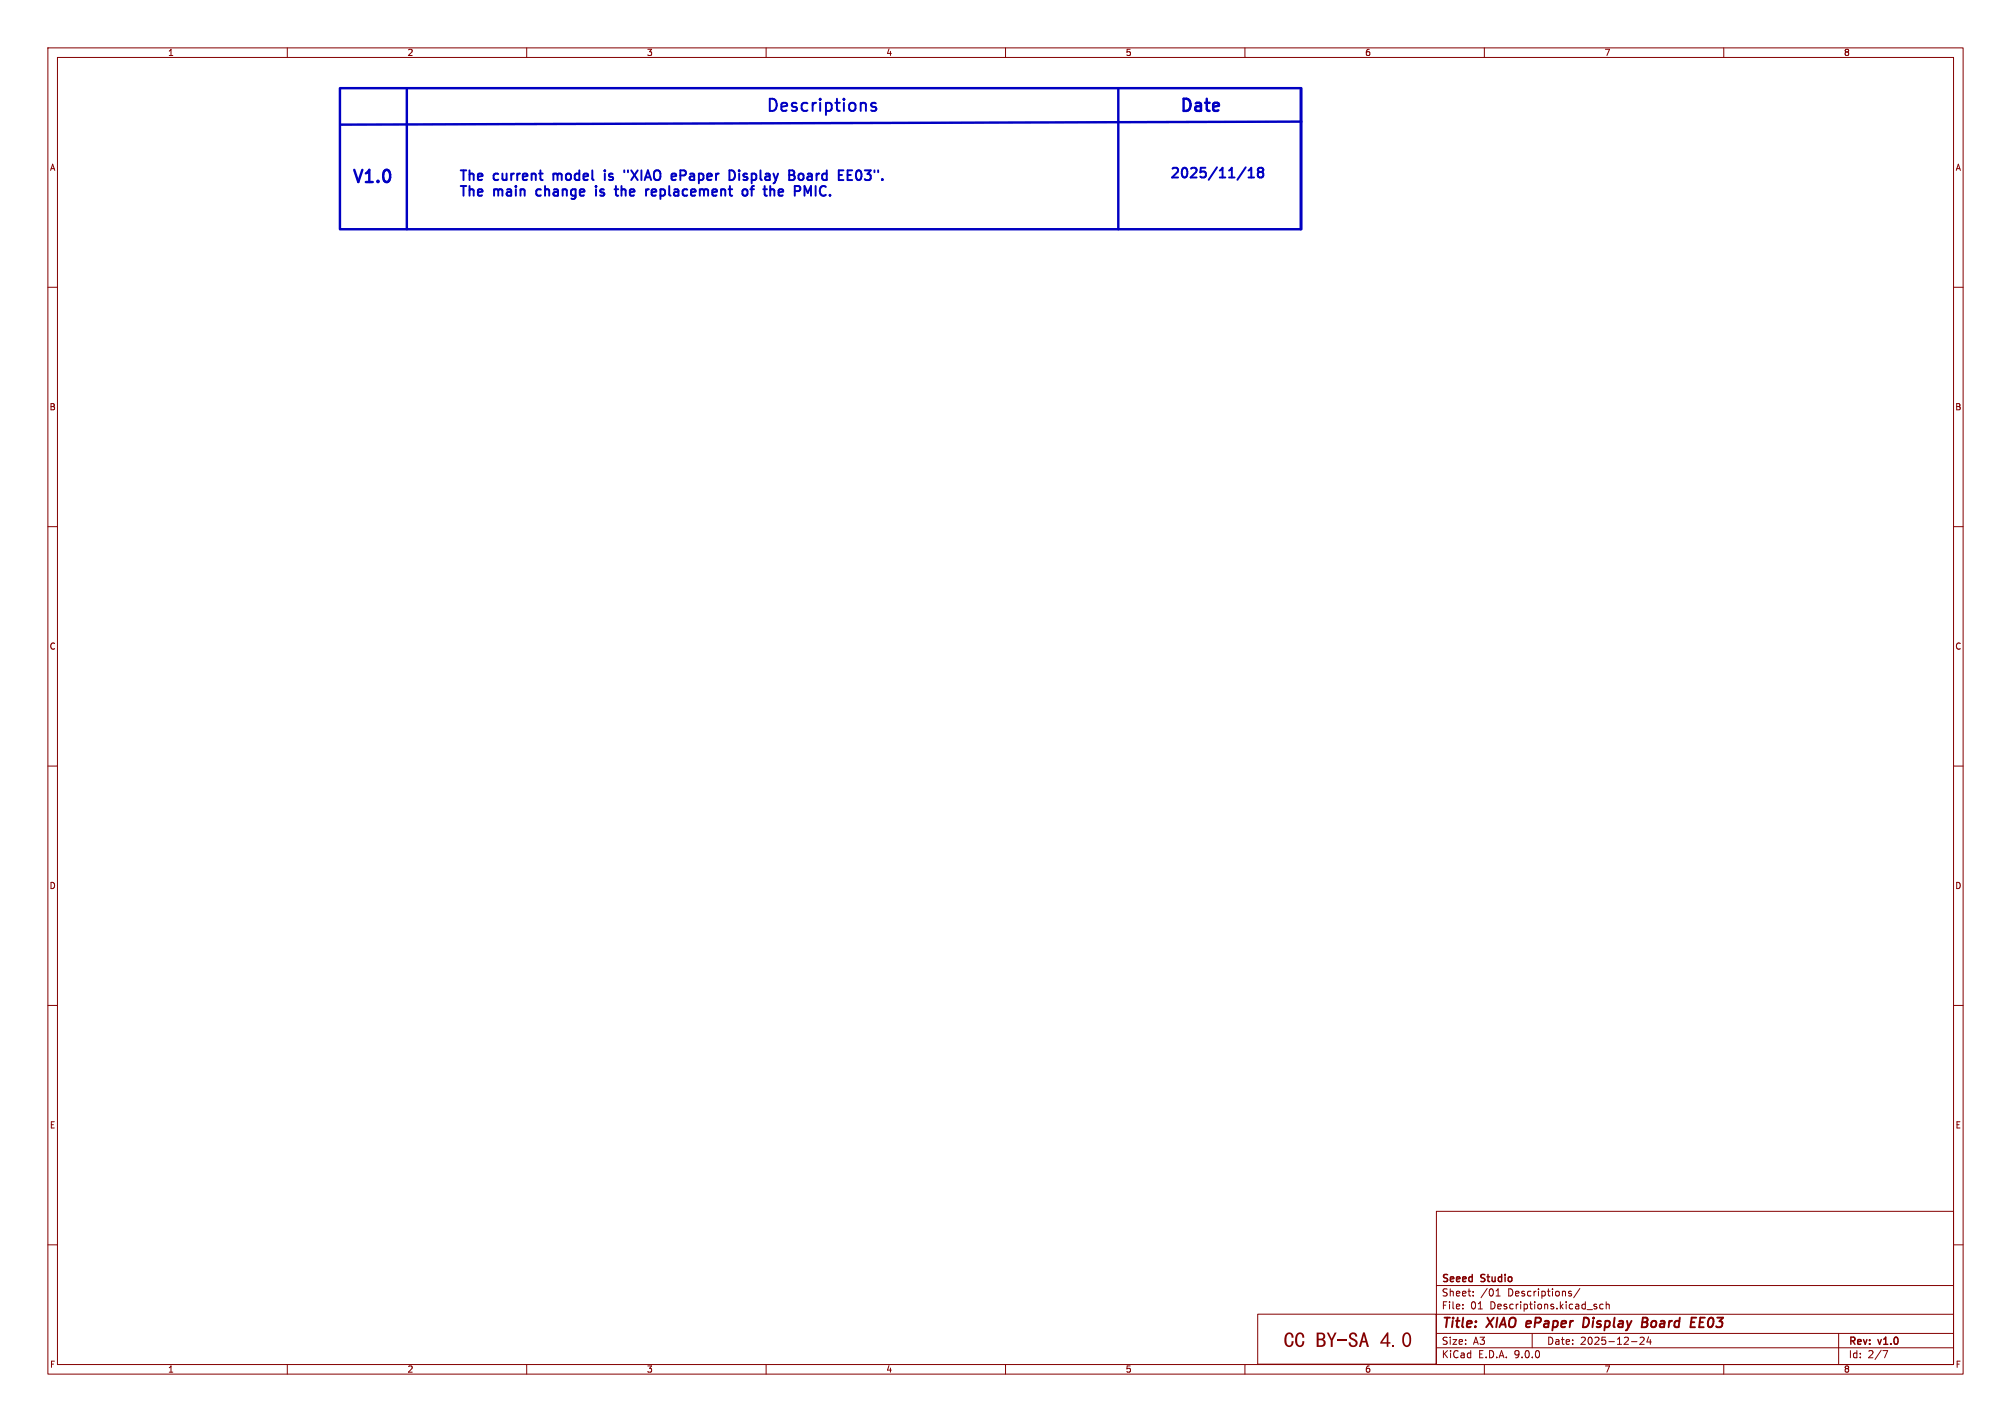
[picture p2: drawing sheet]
<svg xmlns="http://www.w3.org/2000/svg" width="420mm" height="297mm" viewBox="0 0 420 297" stroke-linecap="round" stroke-linejoin="round" font-family="sans-serif">
<g fill="none" stroke="#840000" stroke-width=".21">
<path d="M10 10h400v277h-400zM12 12h396v273h-396zM60 10v2M110 10v2M160 10v2M210 10v2M260 10v2M310 10v2M360 10v2M10 60h2M408 60h2M10 110h2"/>
<path d="M408 110h2M10 160h2M408 160h2M10 210h2M408 210h2M300 253h108v32h-108zM10 260h2M262.7 274.5h37.2v10.4h-37.2zM300 278.5h108M300 274.5h108M300 268.5h108M305.5 273.2v.2"/>
<path d="M305.5 272.5v.1M307.7 270.5v.2M307.7 269.8v.1M312.4 270.7h.9M312.4 269.6l.5-.4v1.5M320 278.5v3M327.7 270.1l.5 .3v.2l-.5 .1M327.7 269.8h.5M329.9 269.1l-1.2 1.9M333.1 272.9l.3 .1 .1 .2-.2 .2h-.3M333.1 272.4l.3 .1M334.8 272.5l-.4-.1-.3 .3 .1 .6h.6"/>
<path d="M335.4 272.5l.3-.1 .3 .1 .1 .9M335.4 271.9v1.5M343.3 279.4v.5l-.9 .9h1M344.3 279.2l-.4 1.1h1M344.7 279.8v1M384 278.5v6.5M408 260h2M60 285v2M110 285v2M160 285v2M210 285v2M260 285v2"/>
<path d="M300 281.5h108M310 285v2M340.7 280.2h1.2M360 285v2M393.2 282.1h1l-.6 1.5"/>
</g>
<path d="M318.9 276l-.2 .9 .3 .3M319.7 276.3l-.9 .2M331.6 275.3l-.8-.1-.2 2h.4l.6-.3M343 276.2h.7M343.1 275.2h.7l.2 .2 .1 .4-.4 .4M343.7 276.2l.2 .1a.58 .58 0 0 1-.3 .9h-.7M355 276.2h.7M356.1 275.2h-1l-.2 2h.9" fill="none" stroke="#840000" stroke-width=".4"/>
<path d="M71 18.4h200.8v29.5h-200.8zM85 18.7v29.2M233.6 18.7v29.2M271.7 18.7v29.2M271.8 25.4l-200.7 .6" fill="none" stroke="#0000c2" stroke-width=".51"/>
<g fill="none" stroke="#0000c2" stroke-width=".41">
<path d="M112.1 39.7v1M115.6 36.3v1.3M115.7 36.4h-.1M124.5 38.9v.1M124.5 39.5v1.4M125.4 39.6v.5M126.3 35.6v.2M126.3 36.3v1.3M127.2 37.5l.2 .1M127.3 36.4v.4M129.8 38.9v2M130.4 39.5l-.6 .2"/>
<path d="M131.8 35.6l1.4 2M133.2 35.6l-1.4 2M136.2 39.6l.6-.1 .2 .1 .1 .4-1 .2M142.1 35.6h.8M142.1 36.6h.8M154.4 35.6v.2M154.4 36.3v1.3M155.2 37.5l.6 .1M155.7 39.5l.4 .4v.6l-.4 .4M155.8 36.3h-.3l-.3 .2 .1 .3 .5 .1M156.7 39.5h.8M157 39.1v1.8"/>
<path d="M162.9 39.5l.6 .1 .1 .4-1 .2M167.4 36.3l.4 .3v.6l-.4 .4M169.3 36.3l-.6 .1M169.4 36.8h-.5a.4 .4 0 0 0-.3 .4 .4 .4 0 0 0 .3 .4h.5M170.3 38.9v2M178.8 36.4l.2-.6 .4-.2a1.27 1.27 0 0 1 0 2l-.4-.2-.2-.6M182.3 22.3l.6 .1 .1 .4-.3 .4h-.5M182.3 21.5l.6 .1M260.2 34.9l-1.8 2.7M260.7 37.1h1.2M260.7 35.6l.6-.6v2.1M263.1 35.9l-.4 .4v.4l.4 .4 .5-.1 .2-.3-.1-.6-.2-.2"/>
<path d="M263.1 35.9l-.4-.4 .1-.3 .3-.2h.4l.3 .4-.1 .3-.2 .2M263.1 35.9h.4M125.3 40.8l.2 .1M136.2 40.8h.8M163.5 40.8l-.6 .1"/>
</g>
<text font-size="4.5" fill="#840000" x="268.1" y="282.3">CCBY-SA4.0</text>
<g font-size="3.5" fill="#0000c2">
<text x="159.9" y="23.5">Descriptions</text>
<text x="246.3" y="23.5">Date</text>
<text x="73.4" y="38.4">V1.0</text>
</g>
<g font-size="2.8" fill="#0000c2">
<text x="95.8" y="37.9">The</text>
<text x="95.8" y="41.2">The</text>
<text x="103.2" y="37.9">current</text>
<text x="103.2" y="41.2">main</text>
<text x="113" y="41.2">change</text>
<text x="116.4" y="37.9">model</text>
<text x="126.2" y="41.2">is</text>
<text x="128" y="37.9">is</text>
<text x="131.1" y="41.2">the</text>
<text x="133" y="37.9">&quot;XIAO</text>
<text x="138.2" y="41.2">replacement</text>
<text x="143.7" y="37.9">ePaper</text>
<text x="156.5" y="37.9">Display</text>
<text x="159.3" y="41.2">of</text>
<text x="164.6" y="41.2">the</text>
<text x="169.8" y="37.9">Board</text>
<text x="171.7" y="41.2">PMIC.</text>
<text x="180.9" y="37.9">EE03&quot;.</text>
<text x="244.2" y="37.3">2025/11/18</text>
</g>
<g font-size="2.8" fill="#840000">
<text x="301" y="277.9">Title:</text>
<text x="310.6" y="277.9">XIAO</text>
<text x="319.6" y="277.9">ePaper</text>
<text x="332.2" y="277.9">Display</text>
<text x="345.3" y="277.9">Board</text>
<text x="356.3" y="277.9">EE03</text>
</g>
<g font-size="2.1" fill="#840000">
<text x="301" y="268.2">Seeed</text>
<text x="309.4" y="268.2">Studio</text>
<text x="301" y="273.7">File:</text>
<text x="301" y="271">Sheet:</text>
<text x="307.1" y="273.7">01</text>
<text x="309.2" y="271">/01</text>
<text x="311.2" y="273.7">Descriptions.kicad_sch</text>
<text x="314.9" y="271">Descriptions/</text>
<text x="301" y="281.1">Size:</text>
<text x="307.6" y="281.1">A3</text>
<text x="323" y="281.1">Date:</text>
<text x="330" y="281.1">2025-12-24</text>
<text x="386" y="281.3">Rev:</text>
<text x="392.4" y="281.3">v1.0</text>
<text x="301" y="283.9">KiCad</text>
<text x="308.7" y="283.9">E.D.A.</text>
<text x="316.3" y="283.9">9.0.0</text>
<text x="386" y="283.9">Id:</text>
<text x="390.1" y="283.9">2/7</text>
</g>
<g font-size="1.8" fill="#840000">
<text x="35" y="11.9">1</text>
<text x="85" y="11.9">2</text>
<text x="135" y="11.9">3</text>
<text x="185" y="11.9">4</text>
<text x="235" y="11.9">5</text>
<text x="285" y="11.9">6</text>
<text x="335" y="11.9">7</text>
<text x="385" y="11.9">8</text>
<text x="10.3" y="35.9">A</text>
<text x="408.3" y="35.9">A</text>
<text x="10.3" y="85.9">B</text>
<text x="408.2" y="85.9">B</text>
<text x="10.3" y="135.9">C</text>
<text x="408.2" y="135.9">C</text>
<text x="10.3" y="185.9">D</text>
<text x="408.2" y="185.9">D</text>
<text x="10.3" y="235.9">E</text>
<text x="408.3" y="235.9">E</text>
<text x="10.3" y="285.9">F</text>
<text x="35" y="286.9">1</text>
<text x="85" y="286.9">2</text>
<text x="135" y="286.9">3</text>
<text x="185" y="286.9">4</text>
<text x="235" y="286.9">5</text>
<text x="285" y="286.9">6</text>
<text x="335" y="286.9">7</text>
<text x="385" y="286.9">8</text>
<text x="408.3" y="285.9">F</text>
</g>
</svg>
